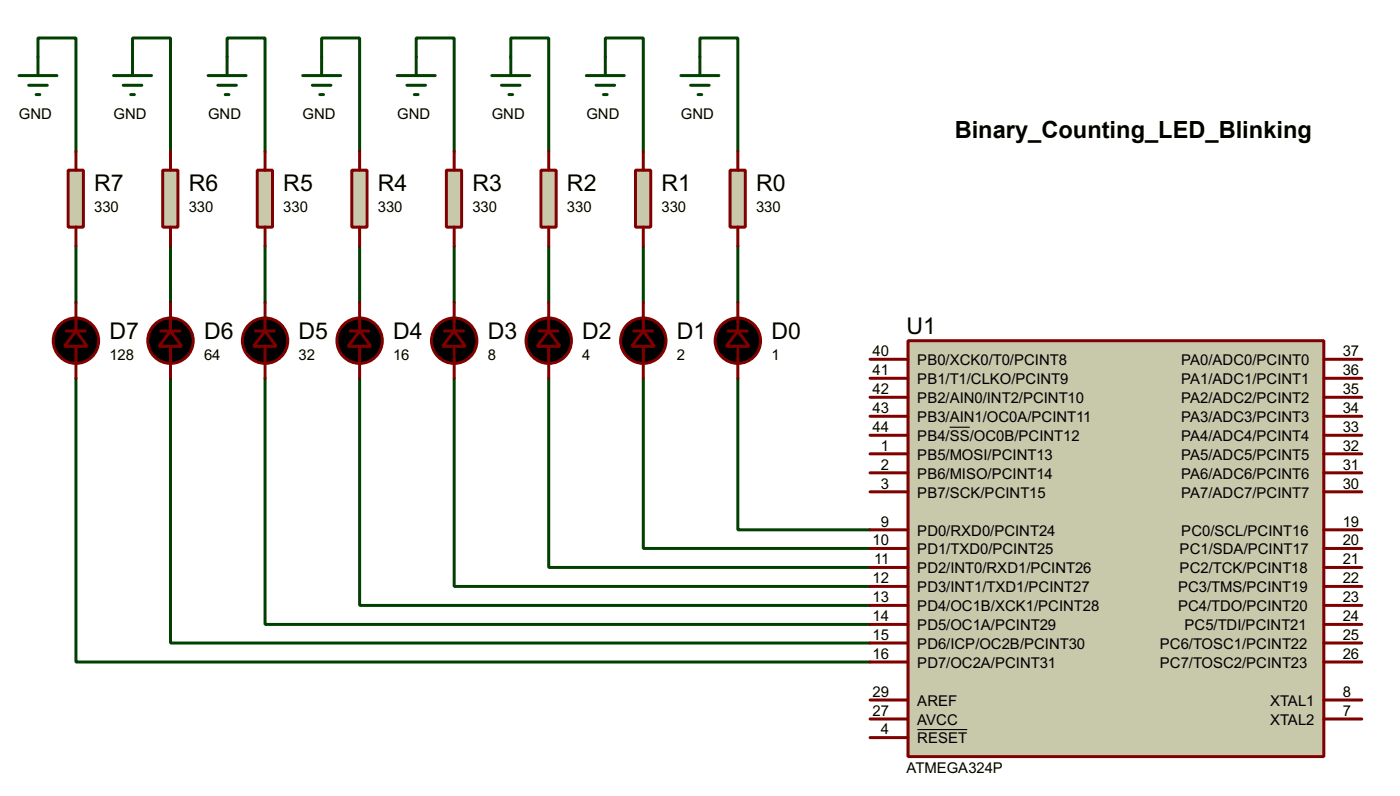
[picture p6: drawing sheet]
<svg xmlns="http://www.w3.org/2000/svg" width="188mm" height="107mm" viewBox="0 0 188 107" stroke-linecap="round" stroke-linejoin="round" font-family="sans-serif">
<g fill="none" stroke="#004000" stroke-width=".4">
<path d="M5.1 7.6v-2.5h5.1v15.3M17.8 7.6v-2.5h5.1v15.3M30.5 7.6v-2.5h5.1v15.3M43.2 7.6v-2.5h5.1v15.3M55.9 7.6v-2.5h5.1v15.3M68.6 7.6v-2.5h5.1v15.3M81.3 7.6v-2.5h5.1v15.3M94 7.6v-2.5h5.1v15.3M10.2 33.1v7.6M22.9 33.1v7.6M35.6 33.1v7.6M48.3 33.1v7.6"/>
<path d="M61 33.1v7.6M73.7 33.1v7.6M86.4 33.1v7.6M99.1 33.1v7.6M10.2 50.8v38.1h106.7M22.9 50.8v35.6h94M35.6 50.8v33.1h81.3M48.3 50.8v30.5h68.6M61 50.8v28h55.9M73.7 50.8v25.4h43.2M86.4 50.8v22.9h30.5M99.1 50.8v20.4h17.8"/>
</g>
<path d="M122 45.8h55.8v55.8h-55.8z" fill="#c8c8aa" stroke="#800000" stroke-width=".4"/>
<g fill="none" stroke="#800000" stroke-width=".4">
<path d="M97.8 44.5h2.6M99.1 40.7v3.8M99.1 46.5v4.3M116.9 58.5h5.1M116.9 55.9h5.1M116.9 53.4h5.1M116.9 50.8h5.1M116.9 48.3h5.1M177.8 58.5h5.1M177.8 55.9h5.1M177.8 53.4h5.1M177.8 50.8h5.1"/>
<path d="M177.8 48.3h5.1M116.9 78.8h5.1M116.9 76.2h5.1M116.9 73.7h5.1M116.9 71.2h5.1M116.9 63.5h5.1M116.9 61h5.1M116.9 66.1h5.1M177.8 78.8h5.1M177.8 76.2h5.1M177.8 73.7h5.1M177.8 71.2h5.1"/>
<path d="M177.8 63.5h5.1M177.8 61h5.1M177.8 66.1h5.1M116.9 86.4h5.1M116.9 83.9h5.1M116.9 81.3h5.1M116.9 96.6h5.1M116.9 94h5.1M116.9 88.9h5.1M116.9 99.1h5.1M177.8 86.4h5.1M177.8 83.9h5.1"/>
<path d="M177.8 81.3h5.1M177.8 96.6h5.1M177.8 94h5.1M177.8 88.9h5.1"/>
</g>
<path d="M127.5 57.4h2.7M123.2 98h6.7" fill="none" stroke="#000" stroke-width=".15"/>
<g fill="#000" stroke="#800000" stroke-width=".4">
<path d="M99.1 44.5l1.5 2h-3z"/>
<circle cx="99.1" cy="45.8" r="3.1"/>
</g>
<path d="M98.1 22.9h2v7.6h-2z" fill="#c8c8aa" stroke="#800000" stroke-width=".4"/>
<path d="M99.1 20.4v2.5M99.1 30.5v2.6M85.1 44.5h2.6M86.4 40.7v3.8M86.4 46.5v4.3" fill="none" stroke="#800000" stroke-width=".4"/>
<path d="M91.5 10.2h5.1M92.8 11.5h2.5M93.8 12.7h.5M94 7.7v2.5" fill="none" stroke="#004000" stroke-width=".4"/>
<g fill="#000" stroke="#800000" stroke-width=".4">
<path d="M86.4 44.5l1.5 2h-3z"/>
<circle cx="86.4" cy="45.8" r="3.1"/>
</g>
<path d="M85.4 22.9h2v7.6h-2z" fill="#c8c8aa" stroke="#800000" stroke-width=".4"/>
<path d="M86.4 20.4v2.5M86.4 30.5v2.6M72.4 44.5h2.6M73.7 40.7v3.8M73.7 46.5v4.3" fill="none" stroke="#800000" stroke-width=".4"/>
<path d="M78.8 10.2h5.1M80.1 11.5h2.5M81.1 12.7h.5M81.3 7.7v2.5" fill="none" stroke="#004000" stroke-width=".4"/>
<g fill="#000" stroke="#800000" stroke-width=".4">
<path d="M73.7 44.5l1.5 2h-3z"/>
<circle cx="73.7" cy="45.8" r="3.1"/>
</g>
<path d="M72.7 22.9h2v7.6h-2z" fill="#c8c8aa" stroke="#800000" stroke-width=".4"/>
<path d="M73.7 20.4v2.5M73.7 30.5v2.6M59.7 44.5h2.6M61 40.7v3.8M61 46.5v4.3" fill="none" stroke="#800000" stroke-width=".4"/>
<path d="M66.1 10.2h5.1M67.4 11.5h2.5M68.4 12.7h.5M68.6 7.7v2.5" fill="none" stroke="#004000" stroke-width=".4"/>
<g fill="#000" stroke="#800000" stroke-width=".4">
<path d="M61 44.5l1.5 2h-3z"/>
<circle cx="61" cy="45.8" r="3.1"/>
</g>
<path d="M60 22.9h2v7.6h-2z" fill="#c8c8aa" stroke="#800000" stroke-width=".4"/>
<path d="M61 20.4v2.5M61 30.5v2.6M47 44.5h2.6M48.3 40.7v3.8M48.3 46.5v4.3" fill="none" stroke="#800000" stroke-width=".4"/>
<path d="M53.4 10.2h5.1M54.7 11.5h2.5M55.7 12.7h.5M55.9 7.7v2.5" fill="none" stroke="#004000" stroke-width=".4"/>
<g fill="#000" stroke="#800000" stroke-width=".4">
<path d="M48.3 44.5l1.5 2h-3z"/>
<circle cx="48.3" cy="45.8" r="3.1"/>
</g>
<path d="M47.3 22.9h2v7.6h-2z" fill="#c8c8aa" stroke="#800000" stroke-width=".4"/>
<path d="M48.3 20.4v2.5M48.3 30.5v2.6M34.3 44.5h2.6M35.6 40.7v3.8M35.6 46.5v4.3" fill="none" stroke="#800000" stroke-width=".4"/>
<path d="M40.7 10.2h5.1M42 11.5h2.5M43 12.7h.5M43.2 7.7v2.5" fill="none" stroke="#004000" stroke-width=".4"/>
<g fill="#000" stroke="#800000" stroke-width=".4">
<path d="M35.6 44.5l1.5 2h-3z"/>
<circle cx="35.6" cy="45.8" r="3.1"/>
</g>
<path d="M34.6 22.9h2v7.6h-2z" fill="#c8c8aa" stroke="#800000" stroke-width=".4"/>
<path d="M35.6 20.4v2.5M35.6 30.5v2.6M21.6 44.5h2.6M22.9 40.7v3.8M22.9 46.5v4.3" fill="none" stroke="#800000" stroke-width=".4"/>
<path d="M28 10.2h5.1M29.3 11.5h2.5M30.3 12.7h.5M30.5 7.7v2.5" fill="none" stroke="#004000" stroke-width=".4"/>
<g fill="#000" stroke="#800000" stroke-width=".4">
<path d="M22.9 44.5l1.5 2h-3z"/>
<circle cx="22.9" cy="45.8" r="3.1"/>
</g>
<path d="M21.9 22.9h2v7.6h-2z" fill="#c8c8aa" stroke="#800000" stroke-width=".4"/>
<path d="M22.9 20.4v2.5M22.9 30.5v2.6M8.9 44.5h2.6M10.2 40.7v3.8M10.2 46.5v4.3" fill="none" stroke="#800000" stroke-width=".4"/>
<path d="M15.3 10.2h5.1M16.6 11.5h2.5M17.6 12.7h.5M17.8 7.7v2.5" fill="none" stroke="#004000" stroke-width=".4"/>
<g fill="#000" stroke="#800000" stroke-width=".4">
<path d="M10.2 44.5l1.5 2h-3z"/>
<circle cx="10.2" cy="45.8" r="3.1"/>
</g>
<path d="M9.2 22.9h2v7.6h-2z" fill="#c8c8aa" stroke="#800000" stroke-width=".4"/>
<path d="M10.2 20.4v2.5M10.2 30.5v2.6" fill="none" stroke="#800000" stroke-width=".4"/>
<path d="M2.6 10.2h5.1M3.9 11.5h2.5M4.9 12.7h.5M5.1 7.7v2.5" fill="none" stroke="#004000" stroke-width=".4"/>
<text font-size="3.2" x="128.2" y="18.6">Binary_Counting_LED_Blinking</text>
<g font-size="3.1">
<text x="12.7" y="25.6">R7</text>
<text x="25.4" y="25.6">R6</text>
<text x="38.1" y="25.6">R5</text>
<text x="50.8" y="25.6">R4</text>
<text x="63.5" y="25.6">R3</text>
<text x="76.2" y="25.6">R2</text>
<text x="88.9" y="25.6">R1</text>
<text x="101.6" y="25.6">R0</text>
<text x="14.7" y="45.5">D7</text>
<text x="27.4" y="45.5">D6</text>
<text x="40.1" y="45.5">D5</text>
<text x="52.8" y="45.5">D4</text>
<text x="65.5" y="45.5">D3</text>
<text x="78.2" y="45.5">D2</text>
<text x="90.9" y="45.5">D1</text>
<text x="103.6" y="45.5">D0</text>
<text x="121.8" y="44.9">U1</text>
</g>
<g font-size="2">
<text x="2.5" y="16">GND</text>
<text x="15.2" y="16">GND</text>
<text x="27.9" y="16">GND</text>
<text x="40.6" y="16">GND</text>
<text x="53.3" y="16">GND</text>
<text x="66" y="16">GND</text>
<text x="78.7" y="16">GND</text>
<text x="91.4" y="16">GND</text>
<text x="12.7" y="28.5">330</text>
<text x="25.4" y="28.5">330</text>
<text x="38.1" y="28.5">330</text>
<text x="50.8" y="28.5">330</text>
<text x="63.5" y="28.5">330</text>
<text x="76.2" y="28.5">330</text>
<text x="88.9" y="28.5">330</text>
<text x="101.6" y="28.5">330</text>
<text x="117.2" y="47.8">40</text>
<text x="180.3" y="47.8">37</text>
<text x="14.7" y="48.3">128</text>
<text x="27.4" y="48.3">64</text>
<text x="40.1" y="48.3">32</text>
<text x="52.8" y="48.3">16</text>
<text x="65.5" y="48.3">8</text>
<text x="78.2" y="48.3">4</text>
<text x="90.9" y="48.3">2</text>
<text x="103.6" y="48.3">1</text>
<text x="117.2" y="52.9">42</text>
<text x="117.2" y="50.4">41</text>
<text x="123.2" y="51.6">PB1/T1/CLKO/PCINT9</text>
<text x="123.2" y="49">PB0/XCK0/T0/PCINT8</text>
<text x="158.7" y="51.6">PA1/ADC1/PCINT1</text>
<text x="158.7" y="49">PA0/ADC0/PCINT0</text>
<text x="180.3" y="52.9">35</text>
<text x="180.3" y="50.4">36</text>
<text x="117.2" y="55.5">43</text>
<text x="117.2" y="58">44</text>
<text x="123.2" y="59.2">PB4/SS/OC0B/PCINT12</text>
<text x="123.2" y="56.7">PB3/AIN1/OC0A/PCINT11</text>
<text x="123.2" y="54.1">PB2/AIN0/INT2/PCINT10</text>
<text x="158.7" y="59.2">PA4/ADC4/PCINT4</text>
<text x="158.7" y="56.7">PA3/ADC3/PCINT3</text>
<text x="158.7" y="54.1">PA2/ADC2/PCINT2</text>
<text x="180.3" y="58">33</text>
<text x="180.3" y="55.5">34</text>
<text x="118.3" y="63.1">2</text>
<text x="118.3" y="60.5">1</text>
<text x="118.3" y="65.6">3</text>
<text x="123.2" y="64.3">PB6/MISO/PCINT14</text>
<text x="123.2" y="61.7">PB5/MOSI/PCINT13</text>
<text x="158.7" y="64.3">PA6/ADC6/PCINT6</text>
<text x="158.7" y="61.7">PA5/ADC5/PCINT5</text>
<text x="180.3" y="63.1">31</text>
<text x="180.3" y="60.5">32</text>
<text x="180.3" y="65.6">30</text>
<text x="118.3" y="70.7">9</text>
<text x="123.2" y="66.8">PB7/SCK/PCINT15</text>
<text x="123.2" y="71.9">PD0/RXD0/PCINT24</text>
<text x="158.7" y="71.9">PC0/SCL/PCINT16</text>
<text x="158.7" y="66.8">PA7/ADC7/PCINT7</text>
<text x="180.3" y="70.7">19</text>
<text x="117.2" y="73.2">10</text>
<text x="117.4" y="75.8">11</text>
<text x="123.2" y="77">PD2/INT0/RXD1/PCINT26</text>
<text x="123.2" y="74.4">PD1/TXD0/PCINT25</text>
<text x="158.4" y="77">PC2/TCK/PCINT18</text>
<text x="158.4" y="74.4">PC1/SDA/PCINT17</text>
<text x="180.3" y="75.8">21</text>
<text x="180.3" y="73.2">20</text>
<text x="117.2" y="83.4">14</text>
<text x="117.2" y="80.9">13</text>
<text x="117.2" y="78.3">12</text>
<text x="123.2" y="82.1">PD4/OC1B/XCK1/PCINT28</text>
<text x="123.2" y="79.5">PD3/INT1/TXD1/PCINT27</text>
<text x="158.2" y="82.1">PC4/TDO/PCINT20</text>
<text x="158.2" y="79.5">PC3/TMS/PCINT19</text>
<text x="180.3" y="80.9">23</text>
<text x="180.3" y="78.3">22</text>
<text x="180.3" y="83.4">24</text>
<text x="117.2" y="85.9">15</text>
<text x="117.2" y="88.5">16</text>
<text x="123.2" y="87.1">PD6/ICP/OC2B/PCINT30</text>
<text x="123.2" y="84.6">PD5/OC1A/PCINT29</text>
<text x="123.2" y="89.7">PD7/OC2A/PCINT31</text>
<text x="155.8" y="87.1">PC6/TOSC1/PCINT22</text>
<text x="155.8" y="89.7">PC7/TOSC2/PCINT23</text>
<text x="159.1" y="84.6">PC5/TDI/PCINT21</text>
<text x="180.3" y="85.9">25</text>
<text x="180.3" y="88.5">26</text>
<text x="117.2" y="93.6">29</text>
<text x="123.2" y="94.8">AREF</text>
<text x="170.6" y="94.8">XTAL1</text>
<text x="180.3" y="93.6">8</text>
<text x="117.2" y="96.1">27</text>
<text x="118.3" y="98.6">4</text>
<text x="123.2" y="97.3">AVCC</text>
<text x="123.2" y="99.8">RESET</text>
<text x="170.6" y="97.3">XTAL2</text>
<text x="180.3" y="96.1">7</text>
<text x="121.8" y="103.8">ATMEGA324P</text>
</g>
</svg>
